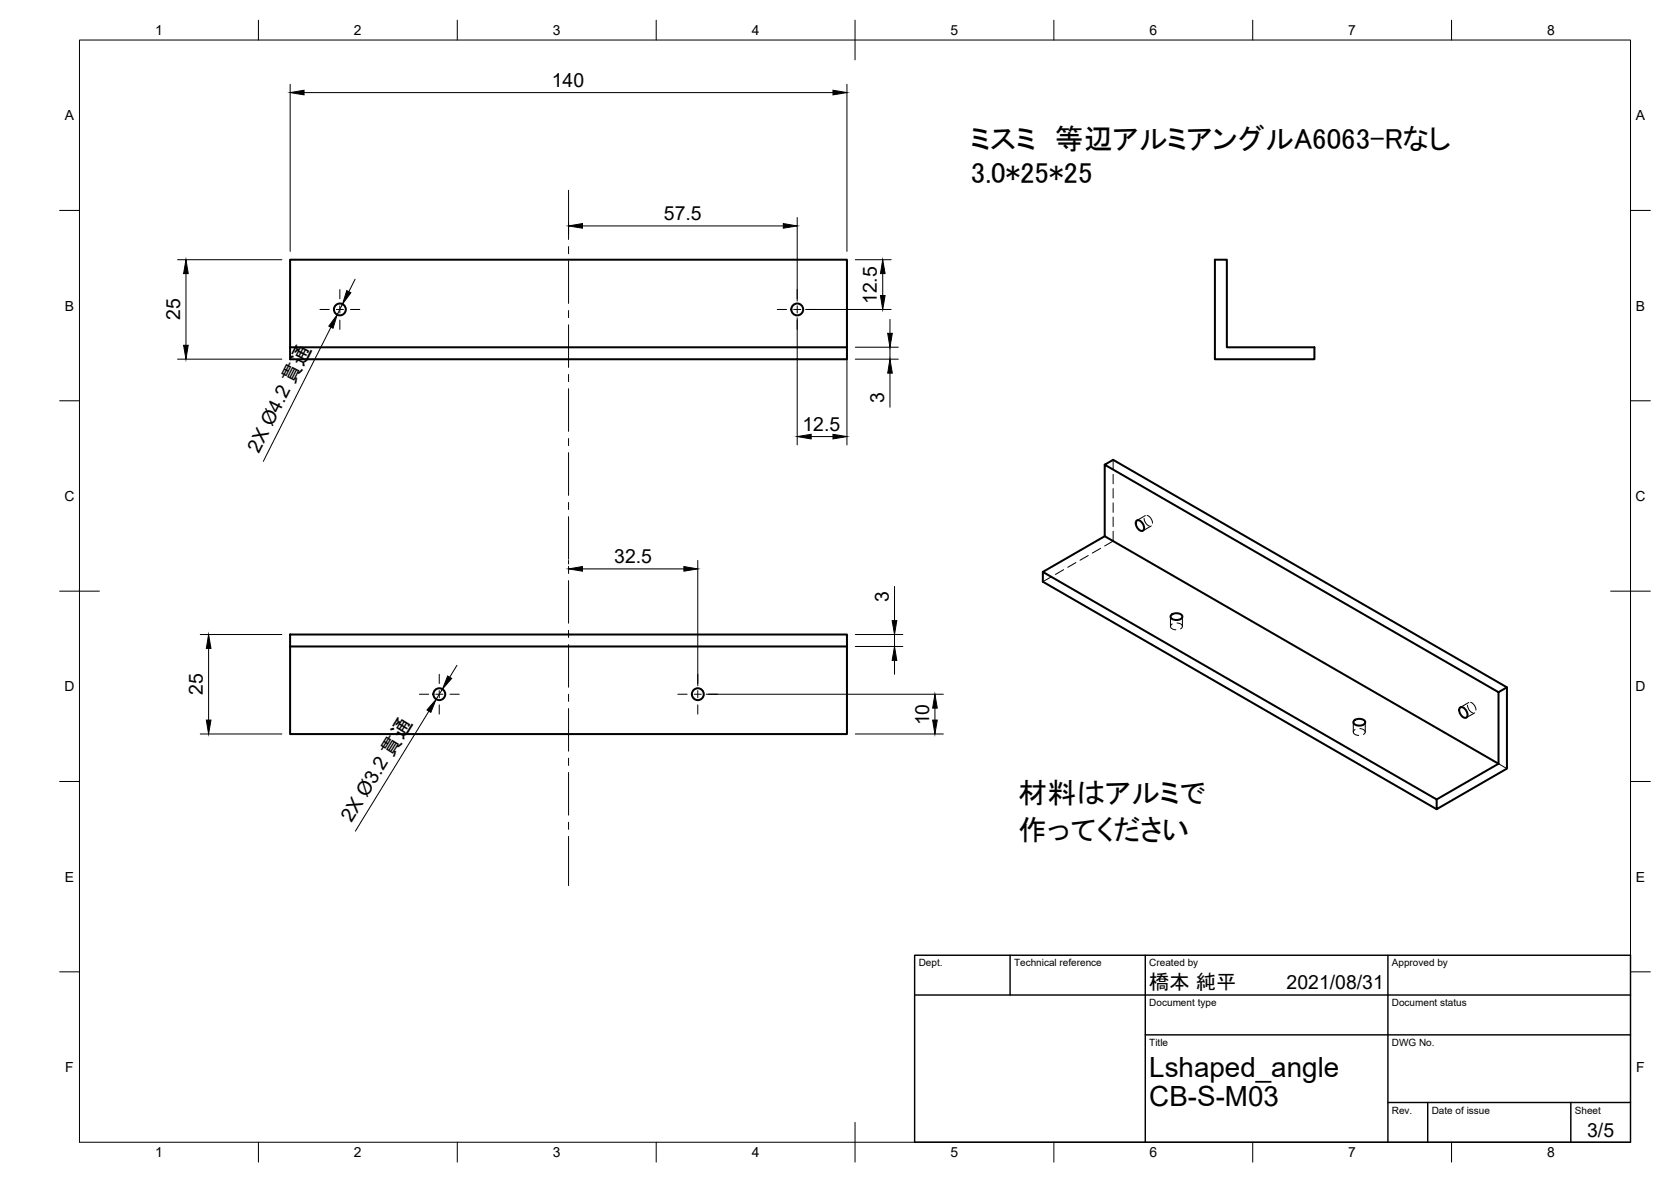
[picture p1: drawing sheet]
<svg xmlns="http://www.w3.org/2000/svg" width="420mm" height="297mm" viewBox="0 0 420 297" stroke-linecap="round" stroke-linejoin="round" font-family="sans-serif">
<g fill="none" stroke="#000" stroke-width=".51">
<path d="M72.9 65.3h140.1v22h-140.1zM305.5 65.3h3v22h22v3h-25zM72.9 87.3v3h140.1v-3M277.8 116.8l99 57.2v17.9l-99-57.1v-18l2.1-1.2 99 57.1-2.1 1.3M277.8 134.8l-15.6 8.9 99 57.2 15.6-9M285.8 130.9a1.29 1.29 0 0 1 1.7 1 .9 .9 0 0 1 .2 .9 .9 .9 0 0 1-.7 .6 1.95 1.95 0 0 1-1.2-2.5zM72.9 159.5h140.1v3h-140.1zM262.2 143.7v2.5l99 57.2M294.5 154.6a1.95 1.95 0 0 1 2.8 .2 1.29 1.29 0 0 1-1.7 1 .9 .9 0 0 1-1-.2 .9 .9 0 0 1-.1-1zM72.9 162.5v22h140.1v-22M367.1 177.8a1.29 1.29 0 0 1 1.7 1 .9 .9 0 0 1 .3 1 .9 .9 0 0 1-.8 .6 1.95 1.95 0 0 1-1.2-2.6zM378.9 172.7v20.5l-17.7 10.2v-2.5"/>
<path d="M340.5 181.1a1.95 1.95 0 0 1 2.8 .3 1.29 1.29 0 0 1-1.7 .9 .9 .9 0 0 1-1-.2 .9 .9 0 0 1-.1-1z"/>
<circle cx="85.5" cy="77.8" r="1.49"/>
<circle cx="200.5" cy="77.8" r="1.49"/>
<circle cx="110.5" cy="174.5" r="1.49"/>
<circle cx="175.5" cy="174.5" r="1.49"/>
</g>
<g fill="none" stroke="#000" stroke-width=".25">
<path d="M20 10.1h390v276.9h-390zM65 5.1v5M115 5.1v5M165 5.1v5M215 5.1v10M265 5.1v5M315 5.1v5M365 5.1v5M73 21.2v42M76.5 23.3h132.9M213 21.2v42M15 52.9h5"/>
<path d="M143 47.8v12.4M146.5 56.8h50.5M200.4 54.7v21M410 52.9h5M44.6 65.3h26.3M46.8 68.8v18M80.5 77.8h2.3M84.6 77.8h1.8M85.4 72.8v2.3M85.4 76.9v1.8M86.1 76.4l-1.3 2.7M88.1 77.8h2.4"/>
<path d="M89.3 70.2l-1.6 3.1M143 62v1.8M143 65.5v10.7M143 78v1.8M195.5 77.8h2.3M199.6 77.8h1.8M200.4 76.9v1.8M200.4 79.9v31.9M202.6 77.8h21.5M215.1 65.3h9M222 68.8v5.5M44.6 90.3h26.3"/>
<path d="M83.2 82.2l-17 33.7M85.4 80.4v2.4M143 81.6v10.7M143 94.1v1.8M143 97.7v10.7M213 89.4v22.4M215.1 90.3h10.8M215.1 87.3h10.8M223.8 80.3v3.5M223.8 87.3v3M223.8 93.8v8.5M15 100.7h5"/>
<path d="M143 110.2v1.8M143 113.8v10.7M204 109.7h5.4M279.9 115.6v2.4M279.9 119.2v2.4M410 100.7h5M143 126.3v1.7M143 129.8v10.8M273.6 139.6l-2 1.2M276.7 137.8l-2 1.2M279.9 133.5v2.5l-2.2 1.2M279.9 122.8v2.4"/>
<path d="M279.9 126.4v2.3M279.9 129.9v2.4M287.7 130.3a2.21 2.21 0 0 0 1.3 1.9M288 129.6l-2.1 1.2M288.4 129.5a2.18 2.18 0 0 1 1.4 2M289.5 132.2l-2.1 1.2M15 148.6h10M50.4 159.5h20.5M143 140.9v.8M143 142.3v1.8M143 145.9v10.7M143 158.4v1.8"/>
<path d="M146.5 143h25.5M175.5 140.9v31.4M215.1 159.5h11.9M224.9 147.4v8.6M224.9 159.5v3M264.4 145l-2.2 1.2M267.4 143.2l-2 1.2M270.5 141.4l-2 1.2M294.3 155v2.4M294.7 156.8a.69 .69 0 0 0-.4 .8 .69 .69 0 0 0 .7 .5l.7 .2M296 156.6a.95 .95 0 0 1 .9 .2 .95 .95 0 0 1 .3 1l-.3 .2M297.3 155v2.4"/>
<path d="M405 148.6h10M52.5 162.9v18.1M105.5 174.5h2.3M107.8 178.7l-18.5 30.2M109.6 174.5h1.8M110.4 169.4v2.4M110.4 173.6v1.8M110.4 177.1v2.4M111.3 173.2l-1.6 2.5M113.1 174.5h2.4M114.9 167.2l-1.8 3M143 162v10.7"/>
<path d="M143 174.5v1.8M143 178.1v10.7M170.5 174.5h2.3M174.6 174.5h1.7M175.5 173.6v1.8M175.5 177.1v2.4M177.5 174.5h59.7M215.1 162.5h11.9M224.9 166v3.4M235.1 178v3M369 177.2a2.2 2.2 0 0 0 1.4 2M369.3 176.5l-2.1 1.3"/>
<path d="M369.8 176.5a2.18 2.18 0 0 1 1.3 1.9M370.8 179.1l-2.1 1.2M15 196.4h5M50.4 184.5h20.5M143 190.5v1.8M143 194.1v10.7M215.1 184.5h22.1M340.3 181.5v2.5M340.7 183.4a.69 .69 0 0 0-.4 .7 .69 .69 0 0 0 .7 .6l.6 .1M341.9 183.1a.91 .91 0 0 1 1.1 .3 .91 .91 0 0 1 0 1l-.2 .2M343.3 181.5v2.5M376.8 191.9l2.1 1.3"/>
<path d="M410 196.4h5M143 206.6v1.8M143 210.2v12.4M15 244.2h5M410 244.2h5M65 287v5M115 287v5M165 287v5M215 282.1v9.9M265 287v5M315 287v5M365 287v5"/>
</g>
<path d="M230 240.1h180v46.9h-180zM230 250h180M254 240.1v9.9M288 240.1v46.9M349 240.1v46.9M288 260.1h122M349 277.1h61M359 277.1v9.9M395 277.1v9.9" fill="none" stroke="#000" stroke-width=".36"/>
<g fill="#000" stroke="#000" stroke-width=".25">
<path d="M73 23.3l3.5-.6v1.1zM209.4 22.7l3.6 .6-3.6 .5zM143 56.8l3.5-.6v1.1zM197 56.2l3.4 .6-3.4 .5zM46.8 65.3l.5 3.5h-1.1zM87.2 73l1 .6-2.1 2.8zM221.4 74.3h1.1l-.5 3.5zM222 65.3l.5 3.5h-1.1zM46.2 86.8h1.1l-.5 3.5zM84.8 79.1l-1.1 3.4-1-.5zM223.2 83.8h1.2l-.6 3.5zM223.8 90.3l.6 3.5h-1.2z"/>
<path d="M200.4 109.7l3.6-.6v1.2zM209.4 109.1l3.6 .6-3.6 .6zM143 143l3.5-.6v1.1zM172 142.4l3.5 .6-3.5 .5zM224.3 156h1.2l-.6 3.5zM52.5 159.5l.5 3.4h-1.1zM109.7 175.7l-1.4 3.3-.9-.6zM112.6 169.9l1 .6-2.3 2.7zM224.9 162.5l.6 3.5h-1.2zM235.1 174.5l.6 3.5h-1.2zM51.9 181h1.1l-.5 3.5zM234.5 181h1.2l-.6 3.5z"/>
</g>
<g font-size="7.3">
<text x="244.1" y="37.6">ミスミ　等辺アルミアングルA6063-Rなし</text>
<text x="244.1" y="45.9">3.0*25*25</text>
<text x="256.1" y="201.8">材料はアルミで</text>
<text x="256" y="211">作ってください</text>
</g>
<g font-size="7">
<text x="289" y="270.6">Lshaped_angle</text>
<text x="289" y="278.1">CB-S-M03</text>
</g>
<g font-size="5.1">
<text x="98.5" y="190.4" transform="rotate(-58 98.5 190.4)">貫通</text>
<text x="289" y="248.5">橋本 純平</text>
</g>
<g font-size="4.9">
<text x="138.7" y="21.8">140</text>
<text x="166.9" y="55.3">57.5</text>
<text x="220.5" y="76.4" transform="rotate(-90 220.5 76.4)">12.5</text>
<text x="45.3" y="80.5" transform="rotate(-90 45.3 80.5)">25</text>
<text x="222.3" y="101.2" transform="rotate(-90 222.3 101.2)">3</text>
<text x="65.1" y="114" transform="rotate(-63 65.1 114)">2X Ø4.2 貫通</text>
<text x="201.8" y="108.3">12.5</text>
<text x="154.5" y="141.5">32.5</text>
<text x="223.5" y="151.3" transform="rotate(-90 223.5 151.3)">3</text>
<text x="51" y="174.7" transform="rotate(-90 51 174.7)">25</text>
<text x="233.6" y="182.3" transform="rotate(-90 233.6 182.3)">10</text>
<text x="88.4" y="206.8" transform="rotate(-59 88.4 206.8)">2X Ø3.2</text>
<text x="323.5" y="248.5">2021/08/31</text>
<text x="399.1" y="285.7">3/5</text>
</g>
<g font-size="3.5">
<text x="39" y="8.8">1</text>
<text x="89" y="8.8">2</text>
<text x="139" y="8.8">3</text>
<text x="189" y="8.8">4</text>
<text x="239" y="8.8">5</text>
<text x="289" y="8.8">6</text>
<text x="339" y="8.8">7</text>
<text x="389" y="8.8">8</text>
<text x="16.3" y="30.2">A</text>
<text x="411.3" y="30.2">A</text>
<text x="16.3" y="78">B</text>
<text x="411.3" y="78">B</text>
<text x="16.2" y="125.9">C</text>
<text x="411.2" y="125.9">C</text>
<text x="16.2" y="173.7">D</text>
<text x="411.2" y="173.7">D</text>
<text x="16.3" y="221.6">E</text>
<text x="411.3" y="221.6">E</text>
<text x="16.4" y="269.4">F</text>
<text x="411.4" y="269.4">F</text>
<text x="39" y="290.8">1</text>
<text x="89" y="290.8">2</text>
<text x="139" y="290.8">3</text>
<text x="189" y="290.8">4</text>
<text x="239" y="290.8">5</text>
<text x="289" y="290.8">6</text>
<text x="339" y="290.8">7</text>
<text x="389" y="290.8">8</text>
</g>
<g font-size="2.5">
<text x="231" y="242.9">Dept.</text>
<text x="255" y="242.9">Technical reference</text>
<text x="289" y="242.9">Created by</text>
<text x="350" y="242.9">Approved by</text>
<text x="289" y="252.8">Document type</text>
<text x="350" y="252.8">Document status</text>
<text x="289" y="262.9">Title</text>
<text x="350" y="262.9">DWG No.</text>
<text x="350" y="279.9">Rev.</text>
<text x="360" y="279.9">Date of issue</text>
<text x="396" y="279.9">Sheet</text>
</g>
</svg>
